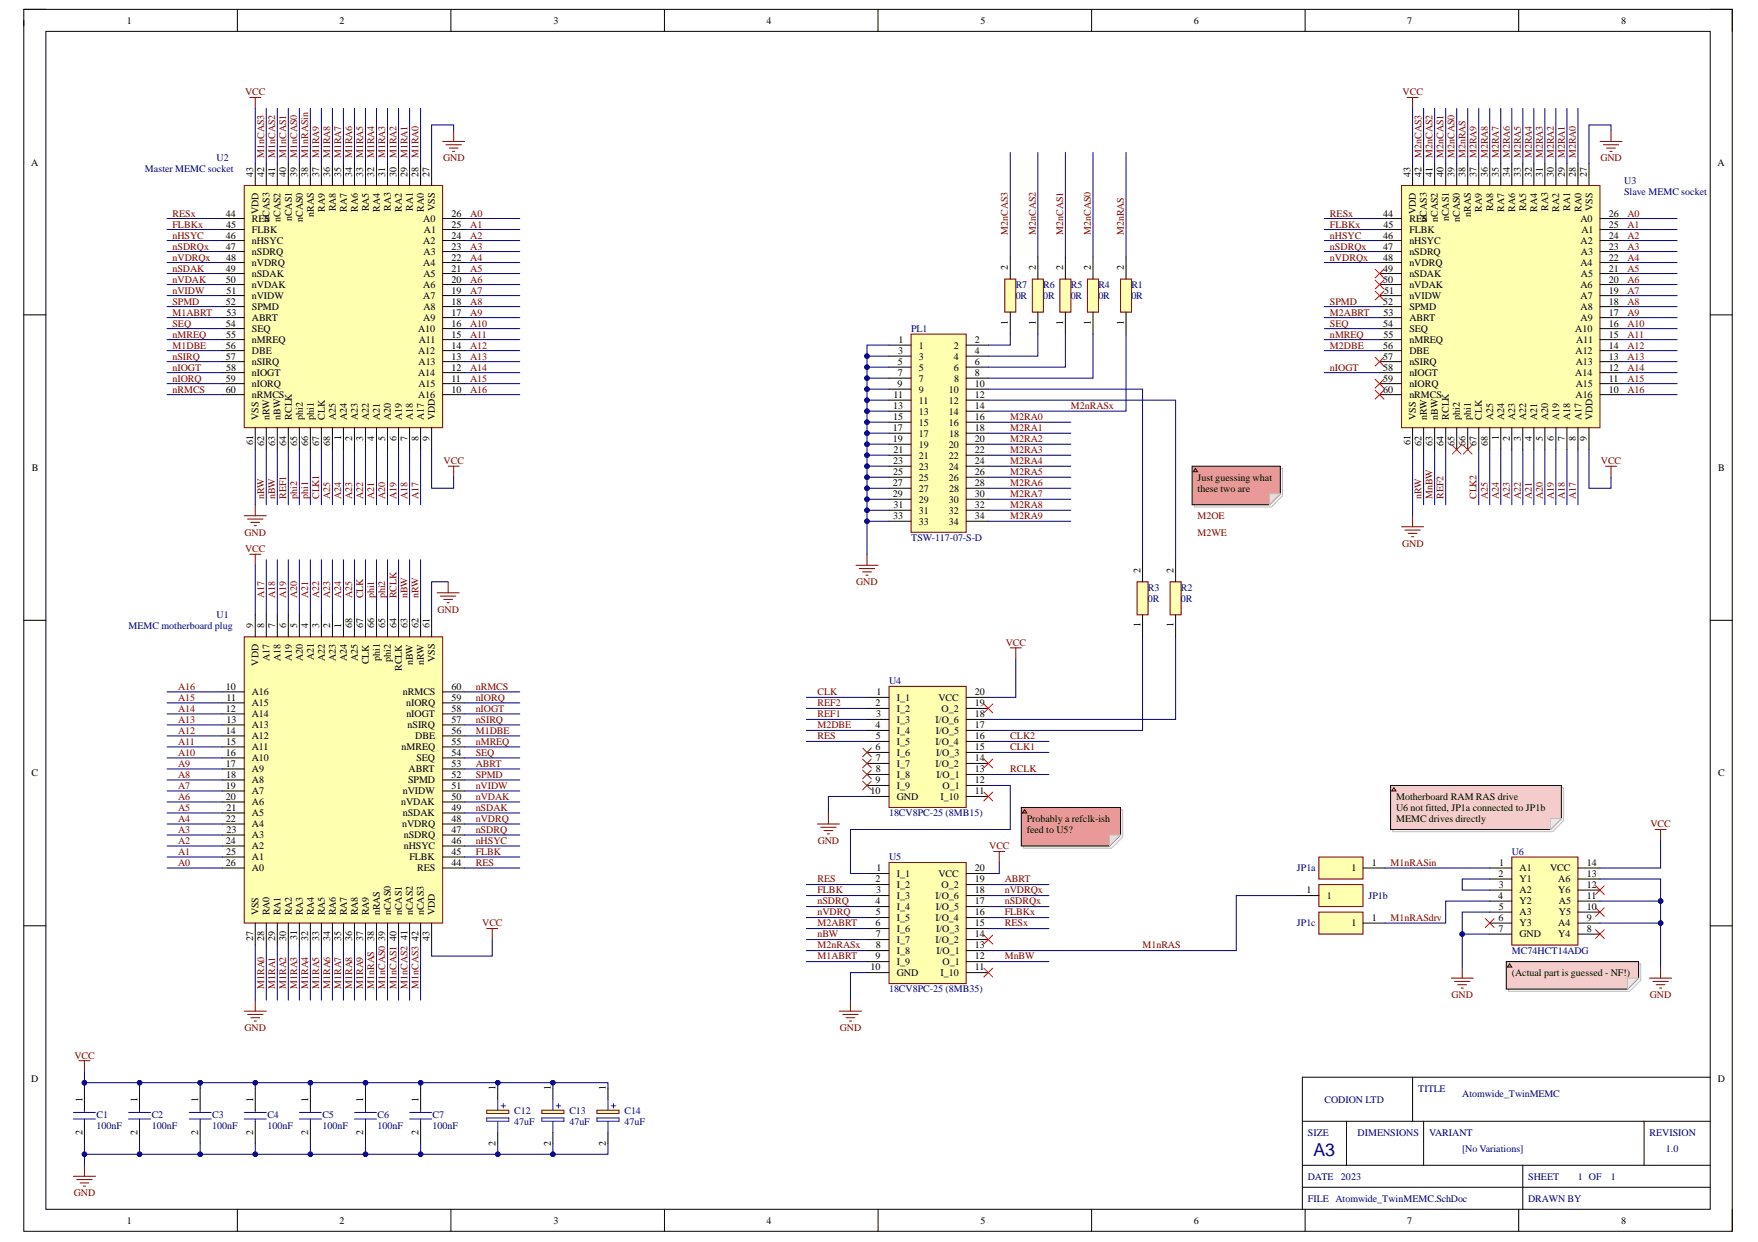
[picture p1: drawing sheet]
# Altium project Atomwide_TwinMEMC.PrjPcb
Sch_RevNo: 1.0; Sch_releaseDate: 2023; Project_Title: Atomwide_TwinMEMC; ProjectName: Atomwide_TwinMEMC; PCB_RevNo: 1.0; Engineer_Name: Codion Ltd; BOM_RevNo: 1.0
1 sheet, 27 parts. Net scope: global (net labels, ports and power ports of the same name join across sheets).
Board file: Atomwide_TwinMEMC.pcbdoc

## Sheet Atomwide_TwinMEMC.SchDoc: ARM2 to ARM3 Adapter
size A3; DocumentNumber: 1; SheetNumber: 1; SheetTotal: 1

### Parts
C1  100nF  [CAPC2012X145N]
C2  100nF  [CAPC2012X145N]
C3  100nF  [CAPC2012X145N]
C4  100nF  [CAPC2012X145N]
C5  100nF  [CAPC2012X145N]
C6  100nF  [CAPC2012X145N]
C7  100nF  [CAPC2012X145N]
C12  47uF  [EEE1AA101SP]
C13  47uF  [EEE1AA101SP]
C14  47uF  [EEE1AA101SP]
JP1a  (no value)  [TSW-101-XX-YY-S]
JP1b  (no value)  [TSW-101-XX-YY-S]
JP1c  (no value)  [TSW-101-XX-YY-S]
PL1  TSW-117-07-S-D  [TSW-117-XX-YY-D]
R1  0R  [RESC1005X40N]
R2  0R  [RESC1005X40N]
R3  0R  [RESC1005X40N]
R4  0R  [RESC1005X40N]
R5  0R  [RESC1005X40N]
R6  0R  [RESC1005X40N]
R7  0R  [RESC1005X40N]
U1  MEMC motherboard plug  [MEMC_Plug]
U2  Master MEMC socket  [MEMC_Socket]
U3  Slave MEMC socket  [MEMC_Socket]
U4  18CV8PC-25 (8MB15)  [DIP762W66P254L2692H508Q20N]
U5  18CV8PC-25 (8MB35)  [DIP762W66P254L2692H508Q20N]
U6  MC74HCT14ADG  [SOIC127P600X175-14N]

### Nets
GND: C1.2 C2.2 C3.2 C4.2 C5.2 C6.2 C7.2 C12.2(-) C13.2(-) C14.2(-) PL1.1 PL1.3 PL1.5 PL1.7 PL1.9 PL1.11 PL1.13 PL1.15 PL1.17 PL1.19 PL1.21 PL1.23 PL1.25 PL1.27 PL1.29 PL1.31 PL1.33 U1.27(VSS) U1.61(VSS) U2.27(VSS) U2.61(VSS) U3.27(VSS) U3.61(VSS) U4.10(GND) U5.10(GND) U6.5(A3) U6.7(GND) U6.9(A4) U6.11(A5) U6.13(A6)
VCC: C1.1 C2.1 C3.1 C4.1 C5.1 C6.1 C7.1 C12.1(+) C13.1(+) C14.1(+) U1.9(VDD) U1.43(VDD) U2.9(VDD) U2.43(VDD) U3.9(VDD) U3.43(VDD) U4.20(VCC) U5.20(VCC) U6.14(VCC)
A0: U1.26(A0) U2.26(A0) U3.26(A0)
A1: U1.25(A1) U2.25(A1) U3.25(A1)
A2: U1.24(A2) U2.24(A2) U3.24(A2)
A3: U1.23(A3) U2.23(A3) U3.23(A3)
A4: U1.22(A4) U2.22(A4) U3.22(A4)
A5: U1.21(A5) U2.21(A5) U3.21(A5)
A6: U1.20(A6) U2.20(A6) U3.20(A6)
A7: U1.19(A7) U2.19(A7) U3.19(A7)
A8: U1.18(A8) U2.18(A8) U3.18(A8)
A9: U1.17(A9) U2.17(A9) U3.17(A9)
A10: U1.16(A10) U2.16(A10) U3.16(A10)
A11: U1.15(A11) U2.15(A11) U3.15(A11)
A12: U1.14(A12) U2.14(A12) U3.14(A12)
A13: U1.13(A13) U2.13(A13) U3.13(A13)
A14: U1.12(A14) U2.12(A14) U3.12(A14)
A15: U1.11(A15) U2.11(A15) U3.11(A15)
A16: U1.10(A16) U2.10(A16) U3.10(A16)
A17: U1.8(A17) U2.8(A17) U3.8(A17)
A18: U1.7(A18) U2.7(A18) U3.7(A18)
A19: U1.6(A19) U2.6(A19) U3.6(A19)
A20: U1.5(A20) U2.5(A20) U3.5(A20)
A21: U1.4(A21) U2.4(A21) U3.4(A21)
A22: U1.3(A22) U2.3(A22) U3.3(A22)
A23: U1.2(A23) U2.2(A23) U3.2(A23)
A24: U1.1(A24) U2.1(A24) U3.1(A24)
A25: U1.68(A25) U2.68(A25) U3.68(A25)
ABRT: U1.53(ABRT) U5.19(O_2)
CLK: U1.67(CLK) U4.1(I_1)
CLK1: U2.67(CLK) U4.15(I/O_3)
CLK2: U3.67(CLK) U4.16(I/O_4)
FLBK: U1.45(FLBK) U5.3(I_3)
FLBKx: U2.45(FLBK) U3.45(FLBK) U5.16(I/O_4)
M1ABRT: U2.53(ABRT) U5.9(I_9)
M1DBE: U1.56(DBE) U2.56(DBE)
M1nCAS0: U1.39(nCAS0) U2.39(nCAS0)
M1nCAS1: U1.40(nCAS1) U2.40(nCAS1)
M1nCAS2: U1.41(nCAS2) U2.41(nCAS2)
M1nCAS3: U1.42(nCAS3) U2.42(nCAS3)
M1nRAS: JP1b.1 U1.38(nRAS) U5.13(I/O_1)
M1nRASdrv: JP1c.1 U6.4(Y2)
M1nRASin: JP1a.1 U2.38(nRAS) U6.1(A1)
M1RA0: U1.28(RA0) U2.28(RA0)
M1RA1: U1.29(RA1) U2.29(RA1)
M1RA2: U1.30(RA2) U2.30(RA2)
M1RA3: U1.31(RA3) U2.31(RA3)
M1RA4: U1.32(RA4) U2.32(RA4)
M1RA5: U1.33(RA5) U2.33(RA5)
M1RA6: U1.34(RA6) U2.34(RA6)
M1RA7: U1.35(RA7) U2.35(RA7)
M1RA8: U1.36(RA8) U2.36(RA8)
M1RA9: U1.37(RA9) U2.37(RA9)
M2ABRT: U3.53(ABRT) U5.6(I_6)
M2DBE: U3.56(DBE) U4.4(I_4)
M2nCAS0: R4.2 U3.39(nCAS0)
M2nCAS1: R5.2 U3.40(nCAS1)
M2nCAS2: R6.2 U3.41(nCAS2)
M2nCAS3: R7.2 U3.42(nCAS3)
M2nRAS: R1.2 U3.38(nRAS)
M2nRASx: PL1.14 R1.1 U5.8(I_8)
M2RA0: PL1.16 U3.28(RA0)
M2RA1: PL1.18 U3.29(RA1)
M2RA2: PL1.20 U3.30(RA2)
M2RA3: PL1.22 U3.31(RA3)
M2RA4: PL1.24 U3.32(RA4)
M2RA5: PL1.26 U3.33(RA5)
M2RA6: PL1.28 U3.34(RA6)
M2RA7: PL1.30 U3.35(RA7)
M2RA8: PL1.32 U3.36(RA8)
M2RA9: PL1.34 U3.37(RA9)
MnBW: U3.63(nBW) U5.12(O_1)
nBW: U1.63(nBW) U2.63(nBW) U5.7(I_7)
nHSYC: U1.46(nHSYC) U2.46(nHSYC) U3.46(nHSYC)
nIOGT: U1.58(nIOGT) U2.58(nIOGT) U3.58(nIOGT)
nIORQ: U1.59(nIORQ) U2.59(nIORQ)
nMREQ: U1.55(nMREQ) U2.55(nMREQ) U3.55(nMREQ)
nRMCS: U1.60(nRMCS) U2.60(nRMCS)
nRW: U1.62(nRW) U2.62(nRW) U3.62(nRW)
nSDAK: U1.49(nSDAK) U2.49(nSDAK)
nSDRQ: U1.47(nSDRQ) U5.4(I_4)
nSDRQx: U2.47(nSDRQ) U3.47(nSDRQ) U5.17(I/O_5)
nSIRQ: U1.57(nSIRQ) U2.57(nSIRQ)
nVDAK: U1.50(nVDAK) U2.50(nVDAK)
nVDRQ: U1.48(nVDRQ) U5.5(I_5)
nVDRQx: U2.48(nVDRQ) U3.48(nVDRQ) U5.18(I/O_6)
nVIDW: U1.51(nVIDW) U2.51(nVIDW)
phi1: U1.66(phi1) U2.66(phi1)
phi2: U1.65(phi2) U2.65(phi2)
RCLK: U1.64(RCLK) U4.13(I/O_1)
REF1: U2.64(RCLK) U4.3(I_3)
REF2: U3.64(RCLK) U4.2(I_2)
RES: U1.44(RES) U4.5(I_5) U5.2(I_2)
RESx: U2.44(RES) U3.44(RES) U5.15(I/O_3)
SEQ: U1.54(SEQ) U2.54(SEQ) U3.54(SEQ)
SPMD: U1.52(SPMD) U2.52(SPMD) U3.52(SPMD)
NetPL1_2: PL1.2 R7.1
NetPL1_4: PL1.4 R6.1
NetPL1_6: PL1.6 R5.1
NetPL1_8: PL1.8 R4.1
NetPL1_10: PL1.10 R3.2
NetPL1_12: PL1.12 R2.2
NetR2_1: R2.1 U4.18(I/O_6)
NetR3_1: R3.1 U4.17(I/O_5)
NetU4_12: U4.12(O_1) U5.1(I_1)
NetU6_2: U6.2(Y1) U6.3(A2)

Not connected (* = marked no-connect by the designer): U3 49(nSDAK)* 50(nVDAK)* 51(nVIDW)* 57(nSIRQ)* 59(nIORQ)* 60(nRMCS)* 65(phi2)* 66(phi1)*; U4 6(I_6)* 7(I_7)* 8(I_8)* 9(I_9)* 11(I_10)* 14(I/O_2)* 19(O_2)*; U5 11(I_10)* 14(I/O_2)*; U6 6(Y3)* 8(Y4)* 10(Y5)* 12(Y6)*

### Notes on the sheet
- Just guessing what these two are
- Probably a refclk-ish feed to U5?
- Motherboard RAM RAS drive
  U6 not fitted, JP1a connected to JP1b
  MEMC drives directly
- (near U6) (Actual part is guessed - NF!)
- Labels drawn without touching a wire or pin: M2OE, M2WE
